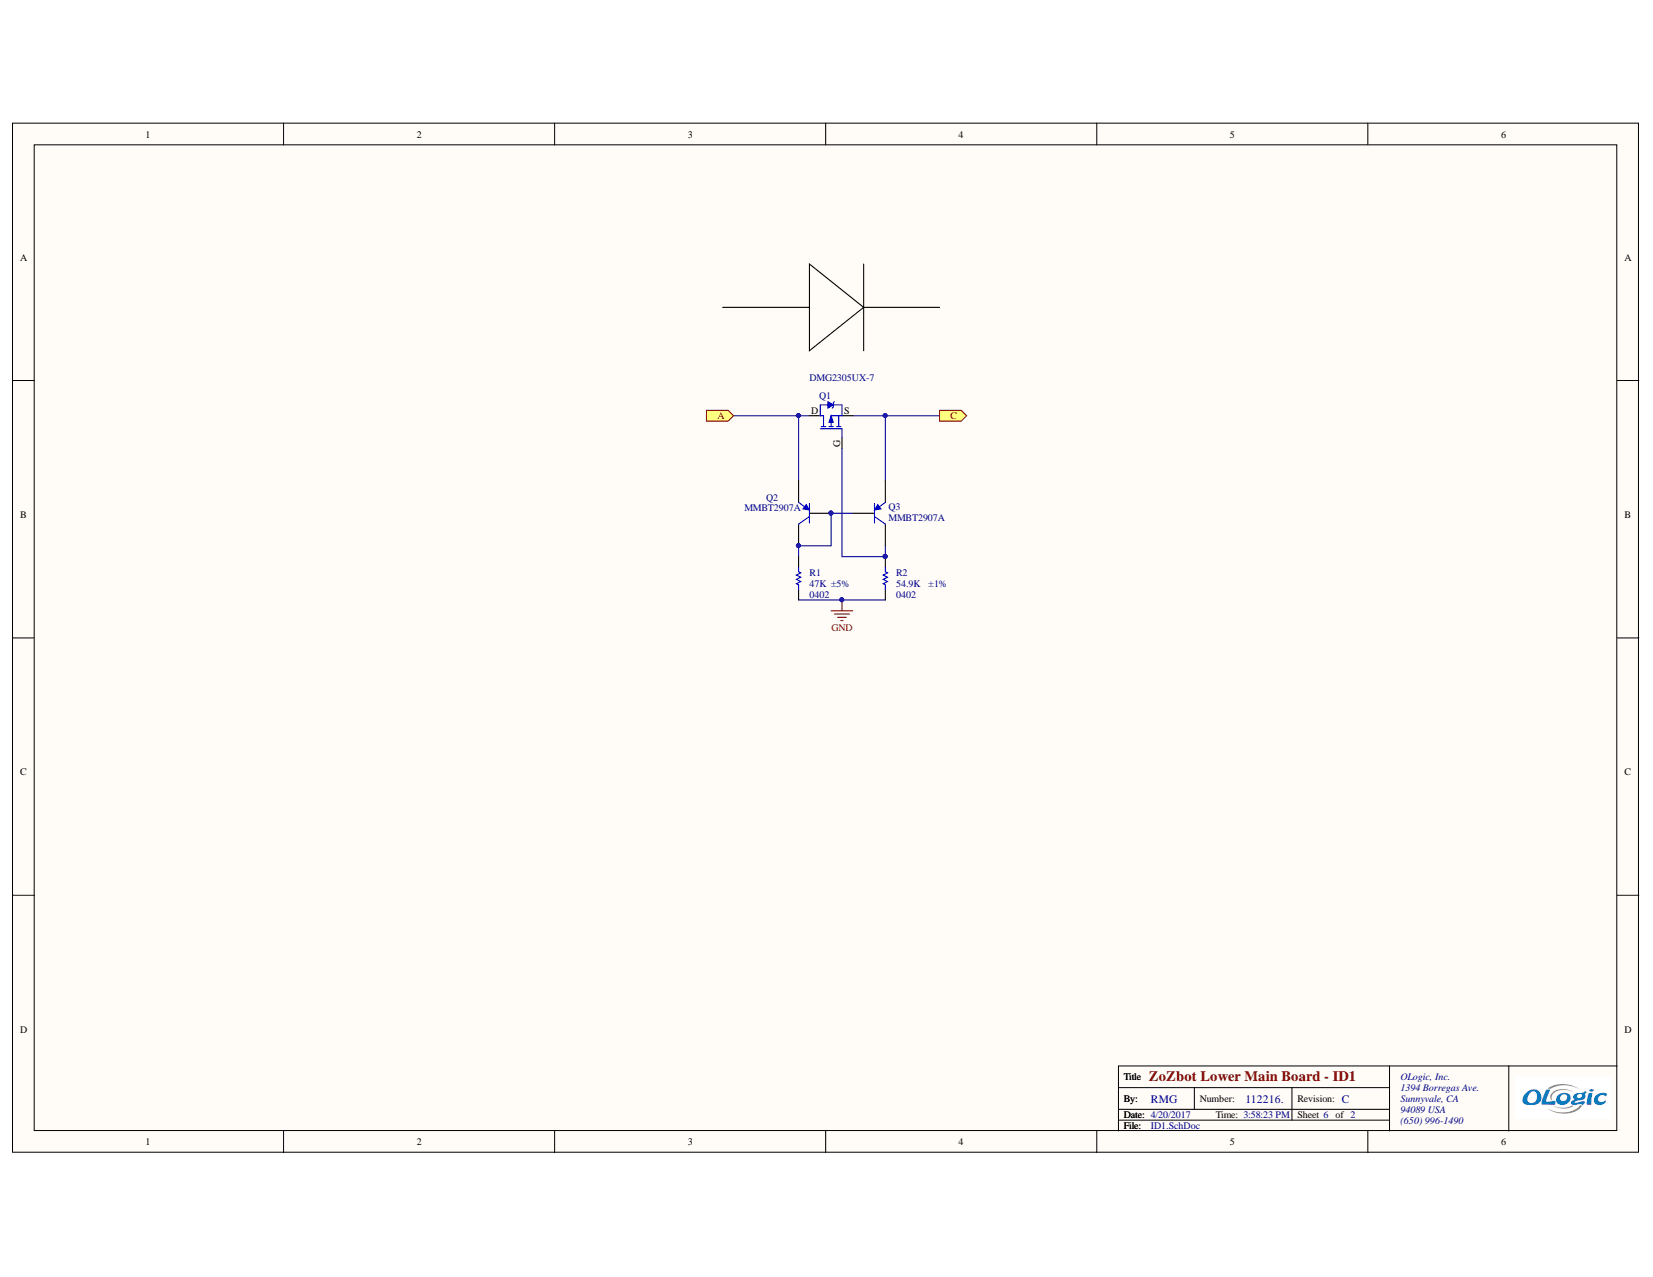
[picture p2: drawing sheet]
# Altium project CTR-Upper-Main-Board-Rev-B.PrjPcb
2 sheets, 19 parts. Net scope: hierarchical (ports join the sheet entries above them; power ports are global).
Board file: CTR-Upper-Main-Board-Rev-B.PcbDoc
Sheets:
  CTR-Upper-Main-Board-Rev-B.SchDoc
    ID1 = ID1.SchDoc

## Sheet CTR-Upper-Main-Board-Rev-B.SchDoc: ZoZbot Upper Main Board
size B; Author: RMG; Organization: OLogic, Inc.; DocumentNumber: UMB1; Revision: B; SheetNumber: 1; SheetTotal: 2; PageSetup: Record=PageOptions¦CenterHorizontal=True¦CenterVertical=True¦PrintScale=0.70¦XCorrection=1.00¦YCorrection=1.00¦PrintKind=0¦BorderSize=5000000¦LeftOffset=0¦BottomOffset=0¦Orientation=2¦PaperLength=1000¦PaperWidth=1000¦Scale=100¦PaperSource=15¦PrintQuality=600¦MediaType=1¦DitherType=10¦PrintScaleMode=1¦PaperKind=Letter¦PaperIndex=1

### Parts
5V_TP  Test Point  [TestPoint-TH 42 mil]  (value not drawn)  (no BOM)
5V_USB_TP  Test Point  [TestPoint-TH 42 mil]  (value not drawn)  (no BOM)
GND_TP  Test Point  [TestPoint-TH 42 mil]  (value not drawn)  (no BOM)
GROUND  Pogo Pin Target Large  [CTR_POGO_PIN_TARGET_LARGE]
I2C_SCL  Pogo Pin Target Large  [CTR_POGO_PIN_TARGET_LARGE]
I2C_SCL_TP  Test Point  [TestPoint-TH 42 mil]  (value not drawn)  (no BOM)
I2C_SDA  Pogo Pin Target Large  [CTR_POGO_PIN_TARGET_LARGE]
I2C_SDA_TP  Test Point  [TestPoint-TH 42 mil]  (value not drawn)  (no BOM)
LOWER_MAIN_BOARD  JST 1mm 0.7A  [JST-BM08B-SRSS-TB]
RESET  Pogo Pin Target Large  [CTR_POGO_PIN_TARGET_LARGE]
UART_DOWN  Pogo Pin Target Large  [CTR_POGO_PIN_TARGET_LARGE]
UART_UP  Pogo Pin Target Large  [CTR_POGO_PIN_TARGET_LARGE]
USB  USB-uB-V  [MOLEX_105133-0011]
VDD_5V  Pogo Pin Target Large  [CTR_POGO_PIN_TARGET_LARGE]

### Sub-sheets
ID1 = ID1.SchDoc: A (in), C (out)

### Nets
5V: 5V_TP.1 LOWER_MAIN_BOARD.6 LOWER_MAIN_BOARD.7 LOWER_MAIN_BOARD.8 VDD_5V.1(A) ; sheet ID1/C
5V_USB: 5V_USB_TP.1 USB.1(VBUS) ; sheet ID1/A
GND: GND_TP.1 GROUND.1(A) LOWER_MAIN_BOARD.0 LOWER_MAIN_BOARD.1 LOWER_MAIN_BOARD.2 LOWER_MAIN_BOARD.3 USB.0 USB.5(GND)
I2C_SCL: I2C_SCL.1(A) I2C_SCL_TP.1 LOWER_MAIN_BOARD.4
I2C_SDA: I2C_SDA.1(A) I2C_SDA_TP.1 LOWER_MAIN_BOARD.5
NetUSB_2: USB.2(D-) USB.3(D+)

Not connected (* = marked no-connect by the designer): RESET 1(A)*; UART_DOWN 1(A)*; UART_UP 1(A)*; USB 4(ID)*

## Sheet ID1.SchDoc: ZoZbot Upper Main Board - ID1
size B; Author: RMG; Organization: OLogic, Inc.; DocumentNumber: UMB2; Revision: B; SheetNumber: 2; SheetTotal: 2; PageSetup: Record=PageOptions¦CenterHorizontal=True¦CenterVertical=True¦PrintScale=0.70¦XCorrection=1.00¦YCorrection=1.00¦PrintKind=0¦BorderSize=5000000¦LeftOffset=0¦BottomOffset=0¦Orientation=2¦PaperLength=1000¦PaperWidth=1000¦Scale=100¦PaperSource=15¦PrintQuality=600¦MediaType=1¦DitherType=10¦PrintScaleMode=1¦PaperKind=Letter¦PaperIndex=1

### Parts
Q1  DMG2305UX  [DMG2305UX-7]  (value not drawn)
Q2  MMBT2907A  [SOT23]
Q3  MMBT2907A  [SOT23]
R1  47K  Tolerance: ±5%  Supplier Device Package: 0402  [RESC0402(1005)_N]
R2  54.9K  Tolerance: ±1%  Supplier Device Package: 0402  [RESC0402(1005)_N]

### Ports
A (in), C (out)

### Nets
5V: Q1.S Q3.2(E) ; port C
5V_USB: Q1.D Q2.2(E) ; port A
GND: R1.1 R2.1
NetQ1_G: Q1.G Q3.3(C) R2.2
NetQ2_1: Q2.1(B) Q2.3(C) Q3.1(B) R1.2

## Nets that join several sheets
5V: CTR-Upper-Main-Board-Rev-B (5 pins), ID1 (Q1.S Q3.2)
5V_USB: CTR-Upper-Main-Board-Rev-B (5V_USB_TP.1 USB.1), ID1 (Q1.D Q2.2)
GND: CTR-Upper-Main-Board-Rev-B (8 pins), ID1 (R1.1 R2.1)
